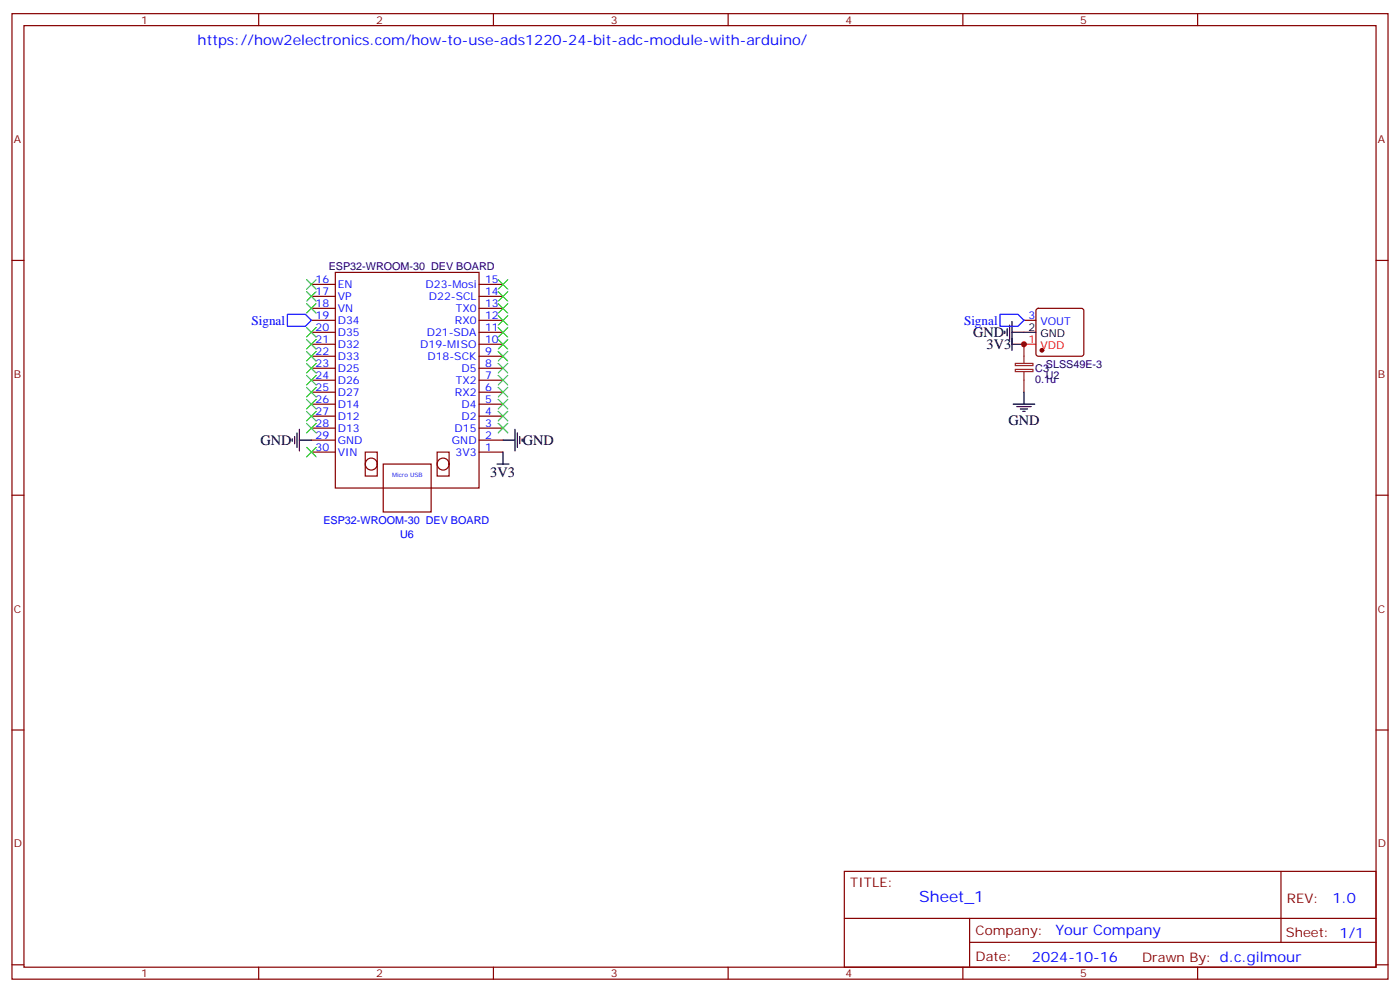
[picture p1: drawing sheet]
<svg xmlns="http://www.w3.org/2000/svg" width="412mm" height="292mm" viewBox="0 0 412 292" stroke-linecap="round" stroke-linejoin="round" font-family="sans-serif">
<g fill="none" stroke="#870000" stroke-width=".35">
<path d="M3.5 4h405.4v284.4h-405.4zM7.1 7.5h398.2v277.3h-398.2zM76.2 4v3.5M145.3 4v3.5M214.5 4v3.5M283.6 4v3.5M352.8 4v3.5M3.5 76.7h3.6M405.3 76.7h3.6M91.7 97.9h7.1M91.7 94.3h7.1M91.7 90.8h7.1"/>
<path d="M91.7 87.3h7.1M91.7 83.7h7.1M98.8 80.2h42.3v63.5h-42.3zM141.1 97.9h7.1M141.1 94.3h7.1M141.1 90.8h7.1M141.1 87.3h7.1M141.1 83.7h7.1M301.6 94.3h3.6M305.4 91l.5-.2h12.7l.5 .2 .2 .5v12.7l-.3 .5-.4 .2h-12.7l-.5-.2-.2-.5v-12.7zM91.7 119h7.1M91.7 115.5h7.1"/>
<path d="M91.7 112h7.1M91.7 108.4h7.1M91.7 104.9h7.1M91.7 101.4h7.1M141.1 119h7.1M141.1 115.5h7.1M141.1 112h7.1M141.1 108.4h7.1M141.1 104.9h7.1M141.1 101.4h7.1M91.7 133.1h7.1M91.7 129.6h7.1"/>
<path d="M91.7 126.1h7.1M91.7 122.6h7.1M107.6 133.1h3.5v7.1h-3.5zM112.9 136.7h14.1v14.1h-14.1zM128.8 133.1h3.5v7.1h-3.5zM141.1 133.1h7.1M141.1 129.6h7.1M141.1 126.1h7.1M141.1 122.6h7.1M3.5 145.8h3.6M405.3 145.8h3.6M3.5 215h3.6"/>
<path d="M405.3 215h3.6M248.7 256.6h156.6v28.2h-156.6zM377.3 256.6v20.9M248.7 270.5h156.5M285.6 277.5h119.6M285.6 270.5v14.1M3.5 284.1h3.6M76.2 284.8v3.6M145.3 284.8v3.6M214.5 284.8v3.6M283.6 284.8v3.6M352.8 284.8v3.6"/>
<path d="M405.3 284.1h3.6"/>
<circle cx="109.4" cy="136.7" r="1.76"/>
<circle cx="130.5" cy="136.7" r="1.76"/>
</g>
<circle cx="306.9" cy="103.2" r=".53" fill="#870000" stroke="#870000" stroke-width=".35"/>
<path d="M301.6 101.4h3.6" fill="none" stroke="#f00" stroke-width=".35"/>
<g fill="none" stroke="#000" stroke-width=".35">
<path d="M296 97.5v.7M296.7 96.8v2.1M297.4 95.7v4.3M298.1 97.9h7.1M298.1 94.7v8.5M298.1 101.4h3.5M298.4 119h6.4M299.5 119.7h4.2M301.6 115.5v3.5M86.1 129.3v.7M86.8 128.6v2.1M87.5 127.5v4.2"/>
<path d="M88.2 129.6h3.5M88.2 126.4v6.4M146.4 136.7h3.5M148.2 129.6h3.5M148.2 133.1v3.6M151.7 126.4v6.4M152.4 127.5v4.2M153.1 128.6v2.1M153.8 129.3v.7M300.6 120.4h2.1M301.3 121.1h.7"/>
</g>
<g fill="none" stroke="#3c3" stroke-width=".35">
<path d="M90.3 82.3l2.8 2.9M90.3 85.9l2.8 2.8M90.3 89.4l2.8 2.8M90.3 96.4l2.8 2.9M90.3 100l2.8 2.8M93.1 82.3l-2.8 2.9M93.1 85.9l-2.8 2.8M93.1 89.4l-2.8 2.8M93.1 96.4l-2.8 2.9M93.1 100l-2.8 2.8M146.8 85.9l2.8 2.8M146.8 89.4l2.8 2.8"/>
<path d="M146.8 92.9l2.8 2.8M146.8 96.4l2.8 2.9M146.8 100l2.8 2.8M146.8 82.3l2.8 2.9M149.6 85.9l-2.8 2.8M149.6 89.4l-2.8 2.8M149.6 92.9l-2.8 2.8M149.6 96.4l-2.8 2.9M149.6 100l-2.8 2.8M149.6 82.3l-2.8 2.9M90.3 103.5l2.8 2.8M90.3 117.6l2.8 2.8"/>
<path d="M90.3 114.1l2.8 2.8M90.3 107l2.8 2.9M90.3 110.6l2.8 2.8M93.1 103.5l-2.8 2.8M93.1 117.6l-2.8 2.8M93.1 114.1l-2.8 2.8M93.1 107l-2.8 2.9M93.1 110.6l-2.8 2.8M146.8 110.6l2.8 2.8M146.8 114.1l2.8 2.8M146.8 103.5l2.8 2.8M146.8 107l2.8 2.9"/>
<path d="M146.8 117.6l2.8 2.8M149.6 110.6l-2.8 2.8M149.6 114.1l-2.8 2.8M149.6 103.5l-2.8 2.8M149.6 107l-2.8 2.9M149.6 117.6l-2.8 2.8M90.3 124.7l2.8 2.8M90.3 121.1l2.8 2.9M90.3 131.7l2.8 2.8M93.1 124.7l-2.8 2.8M93.1 121.1l-2.8 2.9M93.1 131.7l-2.8 2.8"/>
<path d="M146.8 121.1l2.8 2.9M146.8 124.7l2.8 2.8M149.6 121.1l-2.8 2.9M149.6 124.7l-2.8 2.8"/>
</g>
<path d="M299.1 108.8h5.2v.6h-5.2zM299.1 107h5.2v.7h-5.2zM301.6 101.4v5.6M301.6 109.5v6" fill="none" stroke="#8c2424" stroke-width=".35"/>
<path d="M84.7 92.6h5.3l1.7 1.7-1.7 1.8h-5.3zM294.6 92.6h5.3l1.7 1.7-1.7 1.8h-5.3z" fill="none" stroke="#00f" stroke-width=".35"/>
<circle cx="301.6" cy="101.4" r=".88" fill="#c00"/>
<text font-size="4.6" fill="#00f" x="270.8" y="265.6">Sheet_1</text>
<g font-size="4.2" fill="#00f">
<text x="58.2" y="13.2">https://how2electronics.com/how-to-use-ads1220-24-bit-adc-module-with-arduino/</text>
<text x="392.5" y="265.9">1.0</text>
<text x="310.9" y="275.4">Your Company</text>
<text x="304" y="283.2">2024-10-16</text>
</g>
<g font-size="4.2">
<text x="286.6" y="99.3">GND</text>
<text x="290.6" y="102.8">3V3</text>
<text x="297" y="125.1">GND</text>
<text x="76.7" y="131.1">GND</text>
<text x="154" y="131">GND</text>
<text x="144.4" y="140.6">3V3</text>
</g>
<g font-size="3.9" fill="#00f">
<text x="74.1" y="95.6">Signal</text>
<text x="284" y="95.6">Signal</text>
</g>
<g font-size="3.9" fill="#800">
<text x="250.5" y="261.2">TITLE:</text>
<text x="379.1" y="265.9">REV:</text>
<text x="287.4" y="275.4">Company:</text>
<text x="378.7" y="276">Sheet: 1/1</text>
<text x="287.4" y="283.1">Date:</text>
<text x="336.4" y="283.2">Drawn By: d.c.gilmour</text>
</g>
<g font-size="3.2" fill="#800">
<text x="41.6" y="7">1</text>
<text x="110.8" y="7">2</text>
<text x="179.9" y="7">3</text>
<text x="249.1" y="7">4</text>
<text x="318.2" y="7">5</text>
<text x="4.1" y="42.1">A</text>
<text x="405.9" y="42.1">A</text>
<text x="4.1" y="111.3">B</text>
<text x="405.9" y="111.3">B</text>
<text x="4.1" y="180.4">C</text>
<text x="405.9" y="180.4">C</text>
<text x="4.1" y="249.6">D</text>
<text x="405.9" y="249.6">D</text>
<text x="41.6" y="287.8">1</text>
<text x="110.8" y="287.8">2</text>
<text x="179.9" y="287.8">3</text>
<text x="249.1" y="287.8">4</text>
<text x="318.2" y="287.8">5</text>
</g>
<g font-size="3.2" fill="#00f">
<text x="93" y="83.4">16</text>
<text x="142.9" y="83.4">15</text>
<text x="93" y="86.9">17</text>
<text x="99.5" y="88.3">VP</text>
<text x="99.5" y="84.8">EN</text>
<text x="125.4" y="84.8">D23-Mosi</text>
<text x="126.3" y="88.3">D22-SCL</text>
<text x="142.9" y="86.9">14</text>
<text x="93" y="94">19</text>
<text x="93" y="90.5">18</text>
<text x="99.5" y="95.4">D34</text>
<text x="99.5" y="91.9">VN</text>
<text x="134" y="95.4">RX0</text>
<text x="134.3" y="91.9">TX0</text>
<text x="142.9" y="94">12</text>
<text x="142.9" y="90.5">13</text>
<text x="303" y="94">3</text>
<text x="306.5" y="95.7">VOUT</text>
<text x="93" y="101">21</text>
<text x="93" y="97.5">20</text>
<text x="99.5" y="98.9">D35</text>
<text x="125.7" y="98.9">D21-SDA</text>
<text x="142.9" y="101">10</text>
<text x="142.9" y="97.5">11</text>
<text x="93" y="104.6">22</text>
<text x="99.5" y="106">D33</text>
<text x="99.5" y="102.4">D32</text>
<text x="123.8" y="102.4">D19-MISO</text>
<text x="125.9" y="106">D18-SCK</text>
<text x="142.9" y="104.6">9</text>
<text x="93" y="111.6">24</text>
<text x="93" y="108.1">23</text>
<text x="99.5" y="113">D26</text>
<text x="99.5" y="109.5">D25</text>
<text x="134.3" y="113">TX2</text>
<text x="135.9" y="109.5">D5</text>
<text x="142.9" y="111.6">7</text>
<text x="142.9" y="108.1">8</text>
<text x="93" y="115.1">25</text>
<text x="93" y="118.7">26</text>
<text x="99.5" y="116.6">D27</text>
<text x="134" y="116.6">RX2</text>
<text x="142.9" y="118.7">5</text>
<text x="142.9" y="115.1">6</text>
<text x="93" y="122.2">27</text>
<text x="93" y="125.7">28</text>
<text x="99.5" y="120.1">D14</text>
<text x="99.5" y="123.6">D12</text>
<text x="135.9" y="123.6">D2</text>
<text x="135.9" y="120.1">D4</text>
<text x="142.9" y="125.7">3</text>
<text x="142.9" y="122.2">4</text>
<text x="93" y="129.3">29</text>
<text x="99.5" y="130.7">GND</text>
<text x="99.5" y="127.1">D13</text>
<text x="133.1" y="130.7">GND</text>
<text x="133.9" y="127.1">D15</text>
<text x="142.9" y="129.3">2</text>
<text x="93" y="132.8">30</text>
<text x="99.5" y="134.2">VIN</text>
<text x="134.2" y="134.2">3V3</text>
<text x="142.9" y="132.8">1</text>
<text x="95.2" y="154.3">ESP32-WROOM-30 DEV BOARD</text>
<text x="117.8" y="158.5">U6</text>
</g>
<g font-size="3.2" fill="#000080">
<text x="96.8" y="79.6">ESP32-WROOM-30 DEV BOARD</text>
<text x="305" y="112.7">0.1u</text>
<text x="305" y="109.6">C3</text>
<text x="308.1" y="108.4">SLSS49E-3</text>
<text x="308.1" y="111.6">U2</text>
</g>
<g font-size="3.2" fill="#f00">
<text x="303" y="101">1</text>
<text x="306.5" y="102.8">VDD</text>
</g>
<g font-size="3.2">
<text x="303" y="97.5">2</text>
<text x="306.5" y="99.3">GND</text>
</g>
<text font-size="1.8" fill="#00f" x="115.5" y="140.4">Micro USB</text>
</svg>
